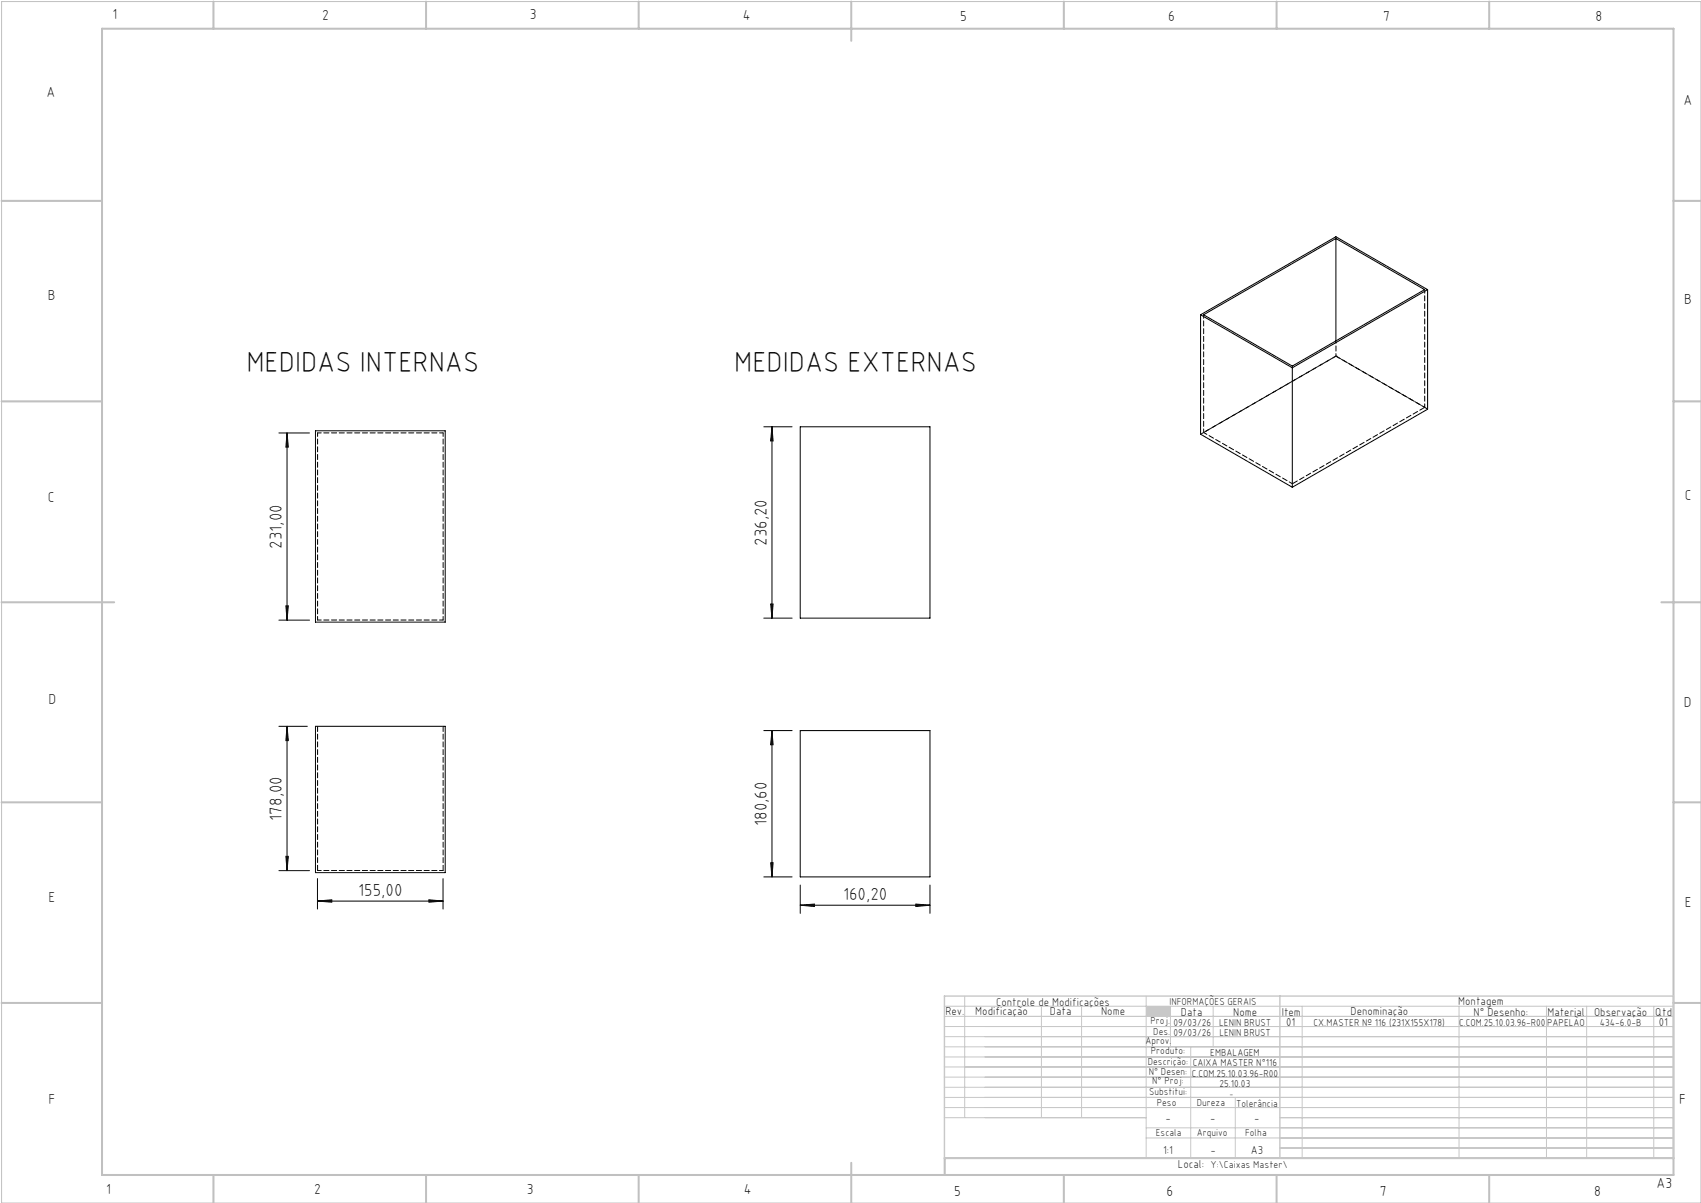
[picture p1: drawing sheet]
<svg xmlns="http://www.w3.org/2000/svg" width="420mm" height="297mm" viewBox="0 0 420 297" stroke-linecap="round" stroke-linejoin="round" font-family="sans-serif">
<path d="M.4 .4h419.6v296.6h-419.6z" fill="none" stroke="#c0c0c0" stroke-width=".25"/>
<g fill="none" stroke="#c0c0c0" stroke-width=".5">
<path d="M25.2 7.1h388v283h-388zM52.7 .4v6.7M105.2 .4v6.7M157.7 .4v6.7M210.2 .4v9.7M262.7 .4v6.7M315.2 .4v6.7M367.7 .4v6.7M.4 49.6h24.8M413.2 49.6h6.8M.4 99.1h24.8M413.2 99.1h6.8"/>
<path d="M.4 148.7h27.8M410.2 148.7h9.8M.4 198.1h24.8M413.2 198.1h6.8M.4 247.6h24.8M413.2 247.6h6.8M52.7 290.1v6.9M105.2 290.1v6.9M157.7 290.1v6.9M210.2 287.1v9.9M262.7 290.1v6.9M315.2 290.1v6.9"/>
<path d="M367.7 290.1v6.9M413.2 285.9h-179.9v4.2"/>
</g>
<g fill="none" stroke="#c3c8d2" stroke-width=".25">
<path d="M233.2 250.9h180M233.2 248.4h180M233.2 253.4h180M233.2 255.9h180M233.2 258.4h180M238.2 245.9v30M257.1 248.4v27.5M267.1 248.4v27.5M283 245.9v40M289 248.4v10M294 258.4v27.5M299.5 248.4v10"/>
<path d="M321.5 248.4v37.5M360.3 248.4v37.5M381.8 248.4v37.5M391.8 248.4v37.5M408.3 248.4v37.5M233.2 260.9h180M233.2 263.4h180M233.2 265.9h180M233.2 268.4h180M233.2 270.9h180M233.2 273.4h180M233.2 275.9h49.8"/>
<path d="M283 278.4h130.2M305 270.9v15M316 275.9h97.2M283 280.9h130.2M316 283.4h97.2"/>
</g>
<path d="M233.2 245.9h180v40h-180zM316 245.9v40" fill="none" stroke="#c3c8d2" stroke-width=".35"/>
<path d="M283 248.4h6v2.5h-6z" fill-rule="evenodd" fill="#c3c8d2"/>
<g fill="none" stroke="#000" stroke-width=".25">
<path d="M329.8 58.9v25.3M296.4 77.7v29.5l22.7 13.1M296.4 77.7l22.7 13.1M297.2 77.7l32.6-18.8 22 12.6-32.7 18.9zM352.5 71.5l-33.4 19.3M352.5 71.5v29.5l-33.4 19.3M352.5 71.5l-22.7-13-33.4 19.2M319.1 90.8v29.5M68.9 106.9h7.5M70.9 106.9l.3 3.5h-.6zM70.9 106.9v46.2M77.9 106.4h32v47.2h-32z"/>
<path d="M188.6 105.4h7M190.6 105.4l.3 3.5h-.6zM190.6 105.4v47.2M197.6 105.4h32v47.2h-32zM68.9 153.1h7.5M70.6 149.6h.6l-.3 3.5zM188.6 152.6h7M190.3 149.1h.6l-.3 3.5zM68.9 179.3h7M70.9 179.3l.3 3.5h-.6zM70.9 179.3v35.6M77.9 179.3h32v36.1h-32z"/>
<path d="M188.6 180.4h7M190.6 180.4l.3 3.5h-.6zM190.6 180.4v36.1M197.6 180.4h32v36.1h-32zM68.9 214.9h7.5M70.6 211.4h.6l-.3 3.5zM78.4 216.9v7.5M109.4 216.9v7.5M188.6 216.5h7M190.3 213h.6l-.3 3.5zM197.6 218.5v7M229.6 218.5v7"/>
<path d="M78.4 222.5l3.5-.4v.6zM78.4 222.5h31M105.9 222.1l3.5 .4-3.5 .2zM197.6 223.5l3.5-.3v.6zM197.6 223.5h32M226.1 223.2l3.5 .3-3.5 .3z"/>
</g>
<g fill="#000">
<path d="M70.6 149.6h.6l-.3 3.5zM70.9 106.9l.3 3.5h-.6zM190.3 149.1h.6l-.3 3.5zM190.6 105.4l.3 3.5h-.6z"/>
<path d="M70.9 179.3l.3 3.5h-.6zM70.6 211.4h.6l-.3 3.5zM190.6 180.4l.3 3.5h-.6zM190.3 213h.6l-.3 3.5z"/>
<path d="M78.4 222.5l3.5-.4v.6zM105.9 222.1l3.5 .4-3.5 .2zM197.6 223.5l3.5-.3v.6zM226.1 223.2l3.5 .3-3.5 .3z"/>
</g>
<path d="M329.9 58.4v.4M319.1 90.4v.4M329.9 87.9h.1M78.4 179.3v35.6M109.4 179.3v35.6" fill="none" stroke="#000" stroke-width=".25" stroke-dasharray="1.3 .6"/>
<path d="M297.2 77.7v29.1M351.8 71.5v29.1M329.9 87.9l-33.4 19.3M78.4 106.9h31M109.4 106.9v46.2M297.2 106.8l21.9 12.6M351.8 100.6l-21.9-12.7M78.4 153.1v-46.2M109.4 153.1h-31M78.4 214.9h31" fill="none" stroke="#000" stroke-width=".25" stroke-dasharray="1.3 .6" stroke-dashoffset=".4"/>
<path d="M329.9 84.2v3.7" fill="none" stroke="#000" stroke-width=".25" stroke-dasharray="1.3 .6" stroke-dashoffset=".7"/>
<path d="M329.9 87.9l-32.7 18.9M319.1 119.4l32.7-18.8M352.5 101l-22.6-13.1" fill="none" stroke="#000" stroke-width=".25" stroke-dasharray="1.3 .6" stroke-dashoffset="-.1"/>
<g font-size="7.1">
<text x="60.8" y="91.8">MEDIDAS INTERNAS</text>
<text x="181.3" y="91.8">MEDIDAS EXTERNAS</text>
</g>
<g font-size="4.3">
<text x="69.6" y="135.5" transform="rotate(-90 69.6 135.5)">231,00</text>
<text x="189.3" y="134.8" transform="rotate(-90 189.3 134.8)">236,20</text>
<text x="69.6" y="202.6" transform="rotate(-90 69.6 202.6)">178,00</text>
<text x="189.3" y="203.9" transform="rotate(-90 189.3 203.9)">180,60</text>
<text x="88.4" y="221.1">155,00</text>
<text x="208.2" y="222.2">160,20</text>
</g>
<g font-size="3.6">
<text x="27.8" y="4.8">1</text>
<text x="79.5" y="4.9">2</text>
<text x="130.8" y="4.8">3</text>
<text x="183.4" y="4.9">4</text>
<text x="237.1" y="5.1">5</text>
<text x="288.4" y="5.2">6</text>
<text x="341.5" y="5.1">7</text>
<text x="394" y="5.2">8</text>
<text x="11.5" y="24">A</text>
<text x="415.7" y="25.8">A</text>
<text x="11.8" y="74.1">B</text>
<text x="415.8" y="75.1">B</text>
<text x="11.8" y="124">C</text>
<text x="416" y="123.5">C</text>
<text x="12" y="173.7">D</text>
<text x="415.8" y="174.7">D</text>
<text x="12" y="222.6">E</text>
<text x="416" y="223.9">E</text>
<text x="12" y="272.6">F</text>
<text x="414.6" y="272.6">F</text>
<text x="409" y="293.3">A3</text>
<text x="26.2" y="294.8">1</text>
<text x="77.6" y="294.8">2</text>
<text x="130.1" y="294.8">3</text>
<text x="183.7" y="294.7">4</text>
<text x="235.6" y="295.2">5</text>
<text x="288" y="295.2">6</text>
<text x="340.7" y="295.2">7</text>
<text x="393.6" y="295.2">8</text>
</g>
<g font-size="2.9">
<text x="240.8" y="250.6">Modificação</text>
<text x="259.2" y="250.6">Data</text>
<text x="271.9" y="250.6">Nome</text>
<text x="290.9" y="288.4">Local:</text>
</g>
<g font-size="2.8">
<text x="233.4" y="250.6">Rev.</text>
<text x="246" y="248.4">Controle de Modificações</text>
<text x="291.6" y="250.8">Data</text>
<text x="304.5" y="250.8">Nome</text>
<text x="316.5" y="250.9">Item</text>
<text x="333.5" y="250.5">Denominação</text>
<text x="360.1" y="248.2">Montagem</text>
<text x="363.9" y="250.8">N° Desenho:</text>
<text x="382.1" y="250.8">Material</text>
<text x="393.6" y="250.8">Observação</text>
<text x="408.7" y="250.9">Qtd</text>
<text x="317.6" y="253.3">01</text>
<text x="409.6" y="253.3">01</text>
<text x="287.7" y="276.9">-</text>
<text x="298.8" y="276.9">-</text>
<text x="309.7" y="276.9">-</text>
<text x="287.2" y="284.8">1:1</text>
<text x="298.9" y="284.8">-</text>
<text x="308.8" y="284.8">A3</text>
</g>
<g font-size="2.5">
<text x="288.7" y="248.2">INFORMAÇÕES GERAIS</text>
<text x="282.8" y="257.8">Aprov.</text>
<text x="284.1" y="252.9">Proj.</text>
<text x="284.8" y="255.4">Des.</text>
<text x="289.7" y="255.8">09/03/26</text>
<text x="289.7" y="253.3">09/03/26</text>
<text x="301" y="253.3">LENIN BRUST</text>
<text x="301.1" y="255.8">LENIN BRUST</text>
<text x="324.3" y="253.3">CX.MASTER Nº 116 (231X155X178)</text>
<text x="360.3" y="253.3">C.COM.25.10.03.96-R00</text>
<text x="382" y="253.3">PAPELÃO</text>
<text x="395" y="253.3">434-6.0-B</text>
<text x="283.4" y="262.9">Descrição:</text>
<text x="284.2" y="260.3">Produto:</text>
<text x="294.5" y="263.3">CAIXA MASTER N°116</text>
<text x="298.8" y="260.7">EMBALAGEM</text>
<text x="283.7" y="265.4">N° Desen:</text>
<text x="284.5" y="267.7">N° Proj:</text>
<text x="294.3" y="265.9">C.COM.25.10.03.96-R00</text>
<text x="301.1" y="268.3">25.10.03</text>
<text x="283.7" y="270.4">Substitui:</text>
<text x="285.6" y="273">Peso</text>
<text x="295.5" y="273">Dureza</text>
<text x="305.2" y="273.3">Tolerância</text>
<text x="285.4" y="280.4">Escala</text>
<text x="295.5" y="280.4">Arquivo</text>
<text x="307.5" y="280.4">Folha</text>
<text x="298.9" y="288.4">Y:\Caixas Master\</text>
</g>
<text font-size="2.1" x="303.5" y="270.9">-</text>
</svg>
